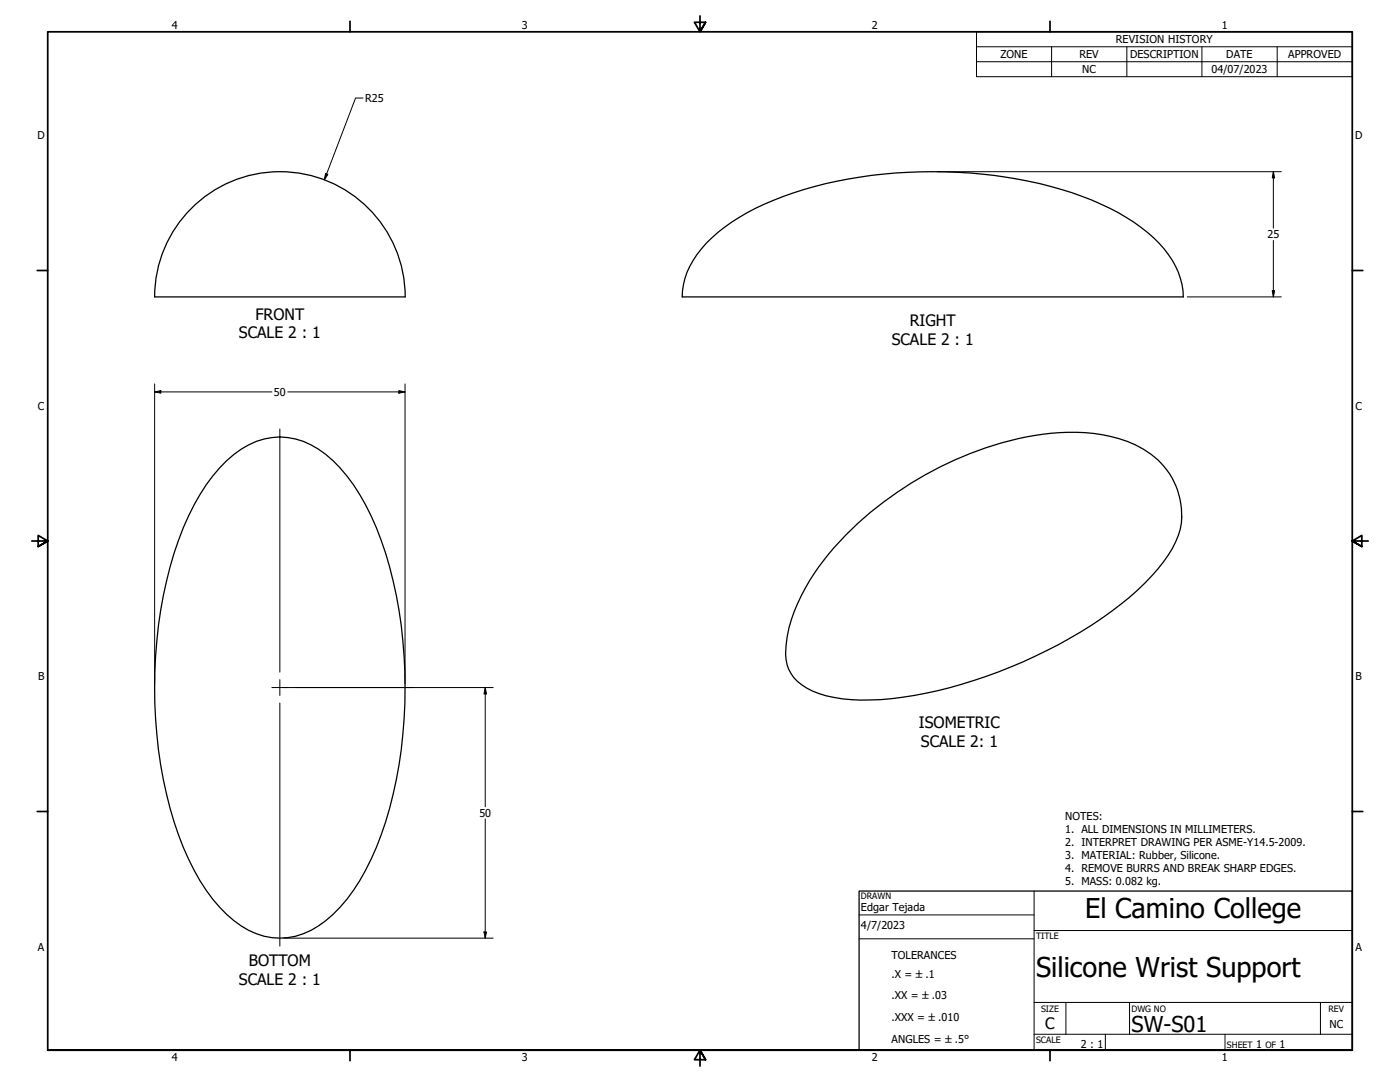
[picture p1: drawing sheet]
<svg xmlns="http://www.w3.org/2000/svg" width="559mm" height="432mm" viewBox="0 0 559 432" stroke-linecap="round" stroke-linejoin="round" font-family="sans-serif">
<!-- layer: Visible (ANSI) -->
<path d="M281.9 97.1a84 84 0 0 1 34.8-20.1 187.7 187.7 0 0 1 111.2-.1 86 86 0 0 1 34.8 20.2 32.2 32.2 0 0 1 9.6 21.4h-200a30.7 30.7 0 0 1 9.6-21.4zM61.7 118.5h100M61.7 118.5a50 50 0 0 1 50-50 50 50 0 0 1 50 50M90.4 183.9a29.2 29.2 0 0 1 27.6-8.7 38.1 38.1 0 0 1 20.5 14.8 105.5 105.5 0 0 1 18.4 41.8 187.4 187.4 0 0 1-4.8 101.4 80.8 80.8 0 0 1-19.1 31.7 29.4 29.4 0 0 1-27.6 8.7 42.6 42.6 0 0 1-23.1-18.3 125.3 125.3 0 0 1-18.2-50 187.6 187.6 0 0 1 7.1-89.7 81.7 81.7 0 0 1 19.2-31.7zM337.6 213.5a139.9 139.9 0 0 1 81.9-40.6 65.2 65.2 0 0 1 33.7 4.6 30.3 30.3 0 0 1 17.9 33.6 49.9 49.9 0 0 1-14.2 21.7 166.2 166.2 0 0 1-53.4 33.3 163.4 163.4 0 0 1-56.1 13.2 50.3 50.3 0 0 1-25.5-4.7 15.6 15.6 0 0 1-8.1-17 62.7 62.7 0 0 1 11.1-28.6l1.9-2.7a108.2 108.2 0 0 1 10.8-12.8z" fill="none" stroke="#000" stroke-width=".51"/>
<!-- layer: Border (ANSI) -->
<g fill="none" stroke="#000" stroke-width=".7">
<path d="M139.7 8.5v4.2M279.4 6.3v6.4l-2.2-3.8h4.4l-2.2 3.8 2.2-3.8M419.1 8.5v4.2M14.9 107.9h4.1M539.8 107.9h4.1M12.7 215.9h6.3l-3.8-2.2v4.4l3.8-2.2-3.8 2.2M546.1 215.9h-6.3l3.8-2.2v4.4l-3.8-2.2 3.8 2.2M14.9 323.8h4.1M539.8 323.8h4.1M19 419.1v-406.4h520.8v406.4h-520.8h520.8M139.7 419.1v4.2M419.1 419.1v4.2"/>
<path d="M281.6 422.9l-2.2-3.8 2.2 3.8h-4.4l2.2-3.8v6.3"/>
</g>
<!-- layer: Title (ANSI) -->
<path d="M412.7 355.6v63.5M342.9 365.1h69.8M342.9 374.6h69.8M412.7 371.3h127.1M412.7 412.7h127.1M412.7 400h127.1M425.4 400v12.7M441.2 412.7v6.4M450.8 400v12.7M488.9 412.7v6.4M527 400v12.7" fill="none" stroke="#000" stroke-width=".4"/>
<path d="M342.9 355.6h196.9v63.5h-196.9z" fill="none" stroke="#000" stroke-width=".51"/>
<!-- layer: Symbol (ANSI) -->
<path d="M389.8 18.7v-6h150v6M419.7 18.7v11.9M449.8 18.7v11.9M479.7 18.7v11.9M509.8 18.7v11.9M539.8 18.7h-150v5.9M539.8 18.7v11.9h-150v-6M389.8 24.6h150" fill="none" stroke="#000" stroke-width=".4"/>
<!-- layer: Dimension (ANSI) -->
<g fill="none" stroke="#000" stroke-width=".4">
<path d="M144.9 39.1h-3l-12.4 32.7M129.9 69.3l1 .3-1.4 2.2zM373.9 68.5h137.5M508.3 68.5l.5 2.5h-1zM508.3 68.5v22.6M508.3 95.9v22.6M473.9 118.5h37.5M507.8 116h1l-.5 2.5zM61.7 156.4l2.5-.5v1zM61.7 156.4h46.8M61.7 153.2v119.6M114.9 156.4h46.8"/>
<path d="M159.2 155.9l2.5 .5-2.5 .5zM161.7 153.2v119.6M113.3 274.4h83.5M193.7 274.4l.5 2.5h-1zM193.7 274.4v47.5M193.7 326.8v47.6M113.3 374.4h83.5M193.2 371.9h1l-.5 2.5z"/>
</g>
<g fill="#000">
<path d="M129.9 69.3l1 .3-1.4 2.2z" fill-rule="evenodd"/>
<path d="M508.3 68.5l.5 2.5h-1z" fill-rule="evenodd"/>
<path d="M507.8 116h1l-.5 2.5z" fill-rule="evenodd"/>
<path d="M61.7 156.4l2.5-.5v1z" fill-rule="evenodd"/>
<path d="M159.2 155.9l2.5 .5-2.5 .5z" fill-rule="evenodd"/>
<path d="M193.7 274.4l.5 2.5h-1z" fill-rule="evenodd"/>
<path d="M193.2 371.9h1l-.5 2.5z" fill-rule="evenodd"/>
</g>
<!-- layer: Center Mark (ANSI) -->
<path d="M111.7 171.2v97M108.5 274.4h6.4M111.7 271.2v6.4M117.9 274.4h46.9M111.7 280.5v97.1" fill="none" stroke="#000" stroke-width=".4"/>
<g font-size="10.9">
<text x="433.1" y="366.5">El Camino College</text>
<text x="413.5" y="390.1">Silicone Wrist Support</text>
</g>
<text font-size="8.7" x="451.6" y="411.9">SW-S01</text>
<g font-size="6.3">
<text x="101.9" y="127.5">FRONT</text>
<text x="363.1" y="130.2">RIGHT</text>
<text x="95.4" y="135">SCALE 2 : 1</text>
<text x="355.9" y="137.7">SCALE 2 : 1</text>
<text x="366.8" y="290.6">ISOMETRIC</text>
<text x="367.6" y="298.1">SCALE 2: 1</text>
<text x="99.3" y="385.6">BOTTOM</text>
<text x="95.4" y="393.1">SCALE 2 : 1</text>
<text x="417.2" y="410.8">C</text>
</g>
<g font-size="4.3">
<text x="68.6" y="11.7">4</text>
<text x="208.3" y="11.7">3</text>
<text x="348" y="11.7">2</text>
<text x="487.7" y="11.7">1</text>
<text x="445.4" y="17.3">REVISION HISTORY</text>
<text x="399.3" y="23.2">ZONE</text>
<text x="430.8" y="23.2">REV</text>
<text x="451" y="23.2">DESCRIPTION</text>
<text x="489.5" y="23.2">DATE</text>
<text x="514.1" y="23.2">APPROVED</text>
<text x="432" y="29.2">NC</text>
<text x="483.6" y="29">04/07/2023</text>
<text x="145.7" y="40.7">R25</text>
<text x="15" y="55.6">D</text>
<text x="540.9" y="55.6">D</text>
<text x="505.9" y="95.1">25</text>
<text x="109.3" y="158">50</text>
<text x="15.1" y="163.5">C</text>
<text x="541" y="163.5">C</text>
<text x="15.2" y="271.5">B</text>
<text x="541.1" y="271.5">B</text>
<text x="191.3" y="326">50</text>
<text x="425.2" y="327.2">NOTES:</text>
<text x="425.2" y="332.4">1. ALL DIMENSIONS IN MILLIMETERS.</text>
<text x="425.2" y="337.6">2. INTERPRET DRAWING PER ASME-Y14.5-2009.</text>
<text x="425.2" y="342.8">3. MATERIAL: Rubber, Silicone.</text>
<text x="425.2" y="348.1">4. REMOVE BURRS AND BREAK SHARP EDGES.</text>
<text x="425.2" y="353.3">5. MASS: 0.082 kg.</text>
<text x="343.7" y="363.5">Edgar Tejada</text>
<text x="343.7" y="370.9">4/7/2023</text>
<text x="15.1" y="379.4">A</text>
<text x="355.9" y="382.8">TOLERANCES</text>
<text x="541" y="379.4">A</text>
<text x="355.9" y="390.2">.X = ±.1</text>
<text x="355.9" y="398.8">.XX = ±.03</text>
<text x="355.9" y="407.5">.XXX = ±.010</text>
<text x="530.6" y="410.1">NC</text>
<text x="355.9" y="416.1">ANGLES = ±.5°</text>
<text x="431.4" y="418.3">2 : 1</text>
<text x="501.3" y="418.3">1</text>
<text x="510.7" y="418.3">1</text>
<text x="68.6" y="423.3">4</text>
<text x="208.3" y="423.3">3</text>
<text x="348" y="423.3">2</text>
<text x="487.7" y="423.3">1</text>
</g>
<g font-size="3.5">
<text x="343.7" y="358.9">DRAWN</text>
<text x="413.5" y="374.6">TITLE</text>
<text x="415.5" y="403.9">SIZE</text>
<text x="451.6" y="403.9">DWG NO</text>
<text x="530.3" y="403.9">REV</text>
<text x="413.5" y="416.1">SCALE</text>
<text x="489.7" y="418.3">SHEET</text>
<text x="505.1" y="418.3">OF</text>
</g>
</svg>
